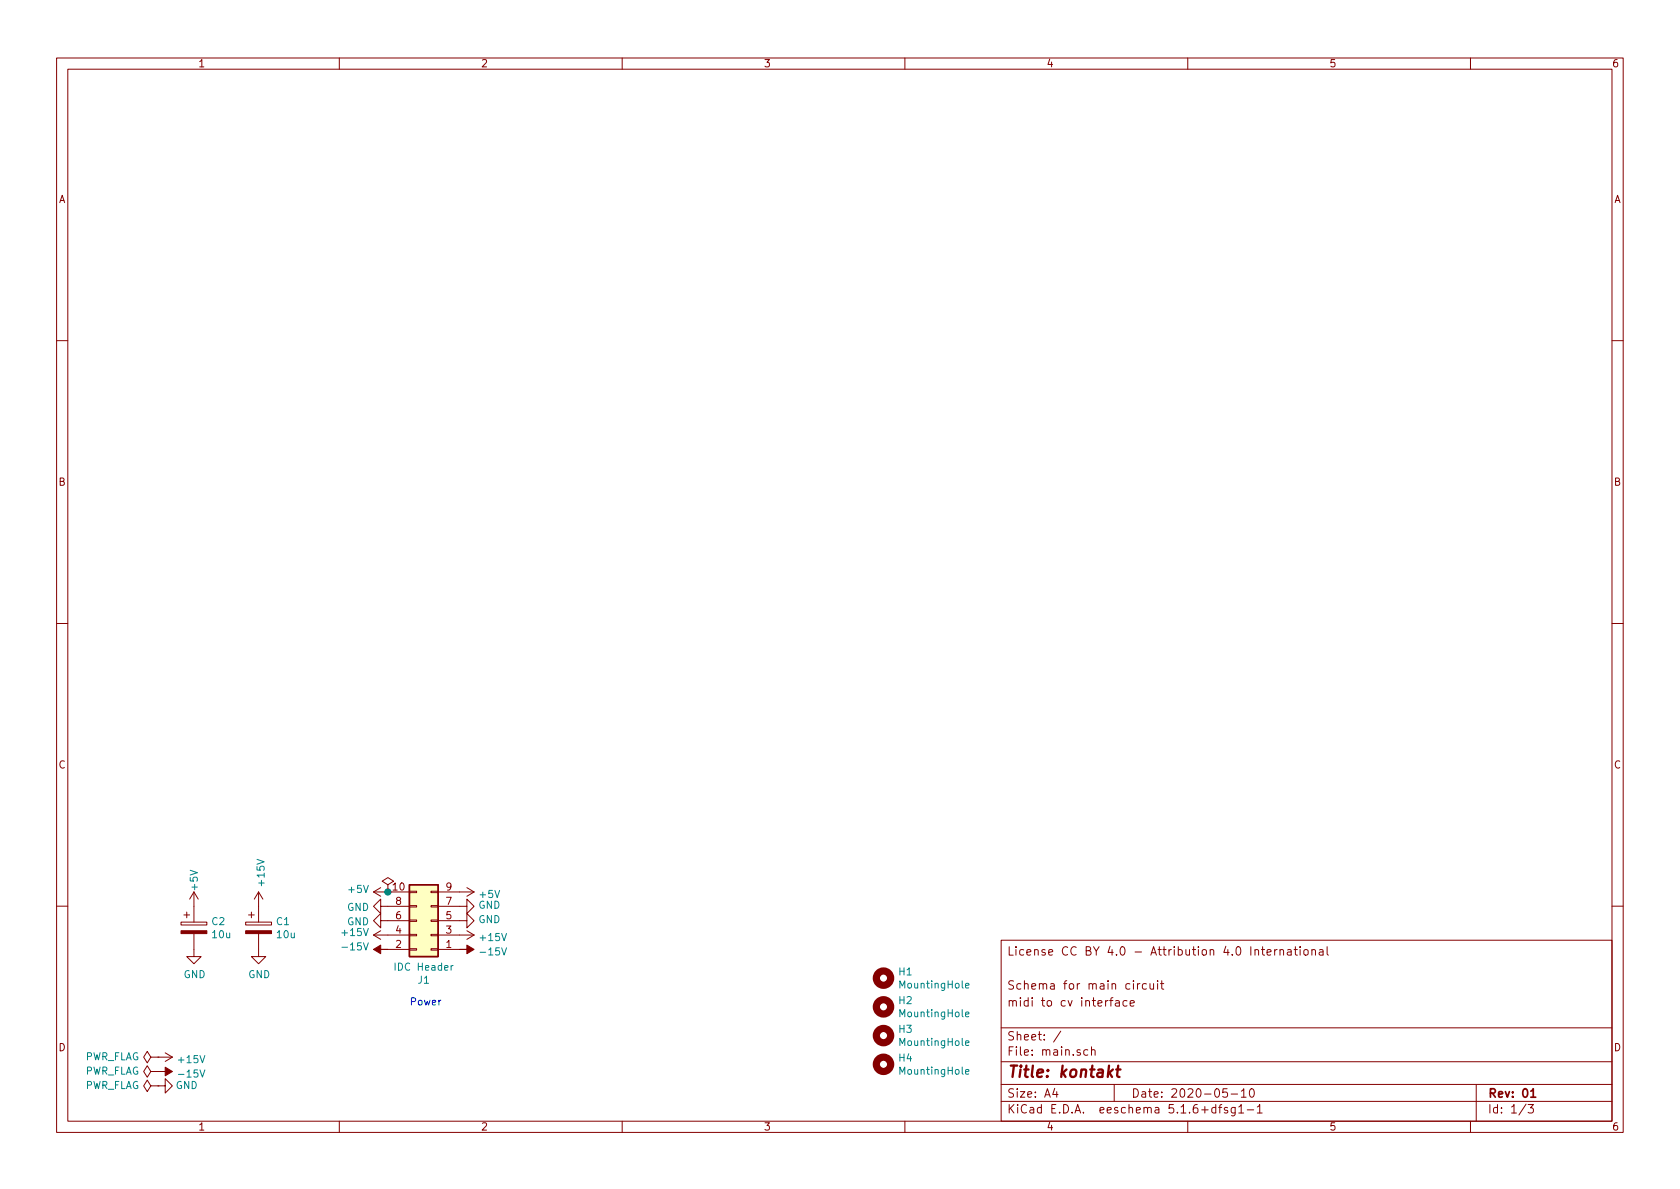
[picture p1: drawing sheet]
<svg xmlns="http://www.w3.org/2000/svg" width="297mm" height="210mm" viewBox="0 0 297 210" stroke-linecap="round" stroke-linejoin="round" font-family="sans-serif">
<g fill="none" stroke="#840000" stroke-width=".18">
<path d="M10 10.3h277v189.9h-277zM12 12.2h273v186.1h-273zM60 10.3v1.9M110 10.3v1.9M160 10.3v1.9M210 10.3v1.9M260 10.3v1.9M10 60.2h2M285 60.2h2M10 110.3h2M285 110.3h2M34.3 157.7v5.4"/>
<path d="M34.3 157.7l-.8 1.3M34.3 157.7l.8 1.3M45.7 157.7l-.7 1.3M45.7 157.7v5.4M45.7 157.7l.8 1.3M66 157.7h6.4M66 157.7l1.3 .8M67.3 157l-1.3 .7M68.6 156.5l1-.7-1-.6-1 .6 1 .7v1.2M68.6 157.7h.1M72.4 157.6h1.3v.3h-1.3zM76.2 157.6h1.3v.3h-1.3z"/>
<path d="M77.5 157.7h6.3M82.5 157l1.3 .7M83.8 157.7l-1.3 .8M10 160.2h2M32 163.1h4.6v.5h-4.6zM32.5 161.8h1M33 161.3v1M34.3 165.1v4.1h1.3l-1.3 1.2-1.3-1.2h1.3M43.4 163.1h4.6v.5h-4.6zM43.9 161.8h1.1M44.4 161.3v1M45.7 165.1v4.1h1.3l-1.3 1.2-1.3-1.2h1.3"/>
<path d="M66 165.3h6.4M66 165.3l1.3 .8M67.3 162.8v-1.3l-1.3 1.3 1.3 1.3v-1.3h5.1M67.3 160.3v-1.3l-1.3 1.3 1.3 1.2v-1.2h5.1M67.3 164.6l-1.3 .7M68.6 167.9h3.8M72.4 160.1h1.3v.3h-1.3zM72.4 165.2h1.3v.3h-1.3zM72.4 167.8h1.3v.2h-1.3zM72.4 162.7h1.3v.2h-1.3zM76.2 160.1h1.3v.3h-1.3zM76.2 165.2h1.3v.3h-1.3z"/>
<path d="M76.2 167.8h1.3v.2h-1.3zM76.2 162.7h1.3v.2h-1.3zM77.5 160.3h5v-1.3l1.3 1.3-1.3 1.2v-1.2M77.5 162.8h5v-1.3l1.3 1.3-1.3 1.3v-1.3M77.5 165.3h6.3M77.5 167.9h3.8M82.5 164.6l1.3 .7M83.8 165.3l-1.3 .8M177 166.3h108v32h-108zM196.2 176.9h.6M196.8 176.4l-.3 .1-.1 .2v1.2M197.3 177h.5l.1 .9"/>
<path d="M197.9 177.3l-.5 .1-.2 .2 .2 .3 .5-.1M199.3 177l-.5-.1-.2 .3 .1 .6h.6M199.8 177.4l.8-.1-.1-.3-.4-.1-.3 .2 .1 .7h.6M201.1 173.9v1M201.5 173.9l-.4 .3M202.7 174l-.4-.1-.3 .3 .1 .6h.6M203.3 173.9v.8a.37 .37 0 0 0 .7 .1M204 173.9v1M204.7 173.4v.2M204.7 173.9v1M205.2 173.9h.6M205.4 173.4v1.3l.4 .2"/>
<path d="M223 167.9h.6M223.2 167.4v1.3l.4 .2M224 168.4l.7-.1v-.3l-.5-.1-.2 .2 .1 .7h.6M225.4 167.9v1M225.8 167.9l-.4 .3M226.3 168l.2-.1 .4 .1v.9M226.3 167.9v1M227.7 168h.5l.1 .9M228.3 168.3h-.5l-.2 .2 .2 .4 .5-.1M228.8 167.9h.6M229 167.4v1.3l.4 .2M229.9 167.4v.2"/>
<path d="M229.9 167.9v1M230.6 168l.2-.1 .4 .1v.8l-.2 .1-.4-.1zM232 168l.2-.1 .3 .1 .1 .9M232 167.9v1M233.3 168h.6v.9M233.9 168.3h-.4l-.3 .2 .3 .4 .4-.1M234.6 167.4v1.3l.3 .2M285 160.2h2M26.7 189.5l-.7-1-.6 1 .6 1 .7-1h1.2M26.7 192l-.7-1-.6 1 .6 1 .7-1h1.2M26.7 186.9l-.7-1-.6 1 .6 1.1 .7-1.1h1.2M27.9 192h1.3v-1.3l1.3 1.3-1.3 1.3v-1.3"/>
<path d="M27.9 189.5h.1M27.9 192h.1M27.9 186.9h.1M27.9 186.9h2.6M29.2 186.2l1.3 .7M30.5 186.9l-1.3 .8M60 198.3v1.9M110 198.3v1.9M160 198.3v1.9M177 194.8h108M177 191.8h108M177 187.8h108"/>
<path d="M177 181.8h108M186.5 192.5l-.4 1h1M186.8 193v1M187.6 182.3l-1.3 2M192.3 185.7l-.4-.1-.3 .3 .1 .6 .2 .1 .4-.1M193 185.7l.2-.1 .3 .1 .1 .9M193 185.1v1.5M197 191.8v3M210 198.3v1.9M215 195.9l-.5-.1-.3 .3 .1 .6 .2 .1 .5-.1M215 195.3v1.5M215.5 195.8h.5"/>
<path d="M216 195.3l-.3 .2v1.3M217 192.5h-.7l-.1 .7 .2-.1 .5 .1 .1 .2v.5l-.2 .1-.6-.1M217 195.9l-.3-.1-.2 .2v.3l.5 .1v.3h-.5M217.7 193.5h1.1M218.4 195.8v1.2l-.3 .3h-.3M218.4 195.9l-.4-.1-.3 .3 .1 .6h.6M219 195.8l.5-.5v1.5M219 196.8h.9M219.5 193l.4-.5v1.5M219.5 194h.8M220.5 196.3h1.2M221.1 192.6l.2-.1a.8 .8 0 0 1 .5 .8 .8 .8 0 0 1-.5 .7 1 1 0 0 1-.2-1.4z"/>
<path d="M222.3 195.8l.4-.5v1.5M222.3 196.8h.9M260 198.3v1.9M261 191.8v6.5M269.8 195.2l-1.2 2M270.2 195.3h.9l-.5 .6 .4 .1v.7l-.2 .1-.6-.1"/>
</g>
<path d="M270.7 193l.4-.5v1.5M270.7 194h.8" fill="none" stroke="#840000" stroke-width=".3"/>
<path d="M196.8 189.1l-.9 .8M197.4 189.1h.7M197.7 188.4l-.2 1.8 .1 .1 .3 .1" fill="none" stroke="#840000" stroke-width=".41"/>
<g fill="#840000" stroke="#840000" stroke-width=".18">
<path d="M27.9 189.5h1.3v-.8l1.3 .8-1.3 .7v-.7z"/>
<path d="M32 164.6h4.6v.5h-4.6z"/>
<path d="M81.3 167.9h1.2v-.8l1.3 .8-1.3 .8v-.8z"/>
<path d="M66 167.9l1.3-.8v.8h1.3h-1.3v.8z"/>
<path d="M43.4 164.6h4.6v.5h-4.6z"/>
</g>
<g fill="none" stroke="#840000" stroke-width="1.3">
<circle cx="156.2" cy="173" r="1.27"/>
<circle cx="156.2" cy="178" r="1.27"/>
<circle cx="156.2" cy="188.2" r="1.27"/>
<circle cx="156.2" cy="183.1" r="1.27"/>
</g>
<path d="M80.1 170.7l-.3 .3M170.7 174.3l.6-.1v-.3h-.4l-.2 .2 .1 .6h.5M170.7 179.4l.6-.1v-.3h-.4l-.2 .1 .1 .7h.5M170.7 184.4l.6-.1v-.2l-.4-.1-.2 .2 .1 .6h.5M170.7 189.5l.6-.1v-.2l-.4-.1-.2 .2 .1 .6h.5" fill="none" stroke="#008484" stroke-width=".18"/>
<path d="M72.4 156.5h5.1v12.7h-5.1z" fill="#ffffc2" stroke="#ffffc2" stroke-width=".18"/>
<path d="M72.4 156.5h5.1v12.7h-5.1z" fill="none" stroke="#840000" stroke-width=".25"/>
<circle cx="68.6" cy="157.7" r=".51" fill="#008400" stroke="#008400" stroke-width=".25"/>
<text font-size="2.8" fill="#840000" x="178" y="190.5">Title: kontakt</text>
<g font-size="2.1" fill="#840000">
<text x="178" y="169">License CC BY 4.0 - Attribution 4.0 International</text>
<text x="178" y="178">midi to cv interface</text>
<text x="178" y="175">Schema for main circuit</text>
<text x="178" y="184">Sheet: /</text>
<text x="178" y="186.7">File: main.sch</text>
<text x="178" y="196.9">KiCad E.D.A. eeschema 5.1.6+dfsg1-1</text>
<text x="178" y="194.1">Size: A4</text>
<text x="200" y="194.1">Date: 2020-05-10</text>
<text x="263" y="194.1">Rev: 01</text>
<text x="263" y="196.9">Id: 1/3</text>
</g>
<g font-size="1.8" fill="#840000">
<text x="35" y="11.9">1</text>
<text x="85" y="11.9">2</text>
<text x="135" y="11.9">3</text>
<text x="185" y="11.9">4</text>
<text x="235" y="11.9">5</text>
<text x="285" y="11.9">6</text>
<text x="10.4" y="35.9">A</text>
<text x="285.4" y="35.9">A</text>
<text x="10.4" y="85.9">B</text>
<text x="285.4" y="85.9">B</text>
<text x="10.4" y="135.9">C</text>
<text x="285.4" y="135.9">C</text>
<text x="69.5" y="157.5">10</text>
<text x="70" y="160">8</text>
<text x="78.9" y="160">7</text>
<text x="78.9" y="157.5">9</text>
<text x="70" y="167.6">2</text>
<text x="70" y="165.1">4</text>
<text x="70" y="162.6">6</text>
<text x="78.9" y="167.6">1</text>
<text x="78.9" y="165.1">3</text>
<text x="78.9" y="162.6">5</text>
<text x="10.4" y="185.9">D</text>
<text x="285.4" y="185.9">D</text>
<text x="35" y="199.9">1</text>
<text x="85" y="199.9">2</text>
<text x="135" y="199.9">3</text>
<text x="185" y="199.9">4</text>
<text x="235" y="199.9">5</text>
<text x="285" y="199.9">6</text>
</g>
<g font-size="1.8" fill="#008484">
<text x="35" y="157.3" transform="rotate(-90 35 157.3)">+5V</text>
<text x="46.8" y="156.5" transform="rotate(-90 46.8 156.5)">+15V</text>
<text x="61.4" y="161.1">GND</text>
<text x="61.7" y="157.9">+5V</text>
<text x="84.6" y="160.7">GND</text>
<text x="84.9" y="158.8">+5V</text>
<text x="37.5" y="163.6">C2</text>
<text x="37.6" y="165.9">10u</text>
<text x="48.9" y="163.6">C1</text>
<text x="49" y="165.9">10u</text>
<text x="60.6" y="165.5">+15V</text>
<text x="61.4" y="163.6">GND</text>
<text x="84.6" y="163.2">GND</text>
<text x="85.1" y="166.4">+15V</text>
<text x="32.5" y="173">GND</text>
<text x="43.9" y="173">GND</text>
<text x="60.9" y="168.1">-15V</text>
<text x="70.2" y="171.6">IDC Header</text>
<text x="74" y="174">J1</text>
<text x="85.3" y="169">-15V</text>
<text x="159" y="172.5">H1</text>
<text x="159" y="177.6">H2</text>
<text x="159.3" y="174.8">MountingHole</text>
<text x="159.3" y="179.9">MountingHole</text>
<text x="159" y="182.6">H3</text>
<text x="159.3" y="185">MountingHole</text>
<text x="14.9" y="190">PWR_FLAG</text>
<text x="14.9" y="187.5">PWR_FLAG</text>
<text x="31.7" y="188">+15V</text>
<text x="32" y="190.5">-15V</text>
<text x="159" y="187.7">H4</text>
<text x="159.3" y="190">MountingHole</text>
<text x="14.9" y="192.6">PWR_FLAG</text>
<text x="31.1" y="192.6">GND</text>
</g>
<text font-size="1.8" fill="#0000c2" x="72.4" y="177.8">Power</text>
</svg>
